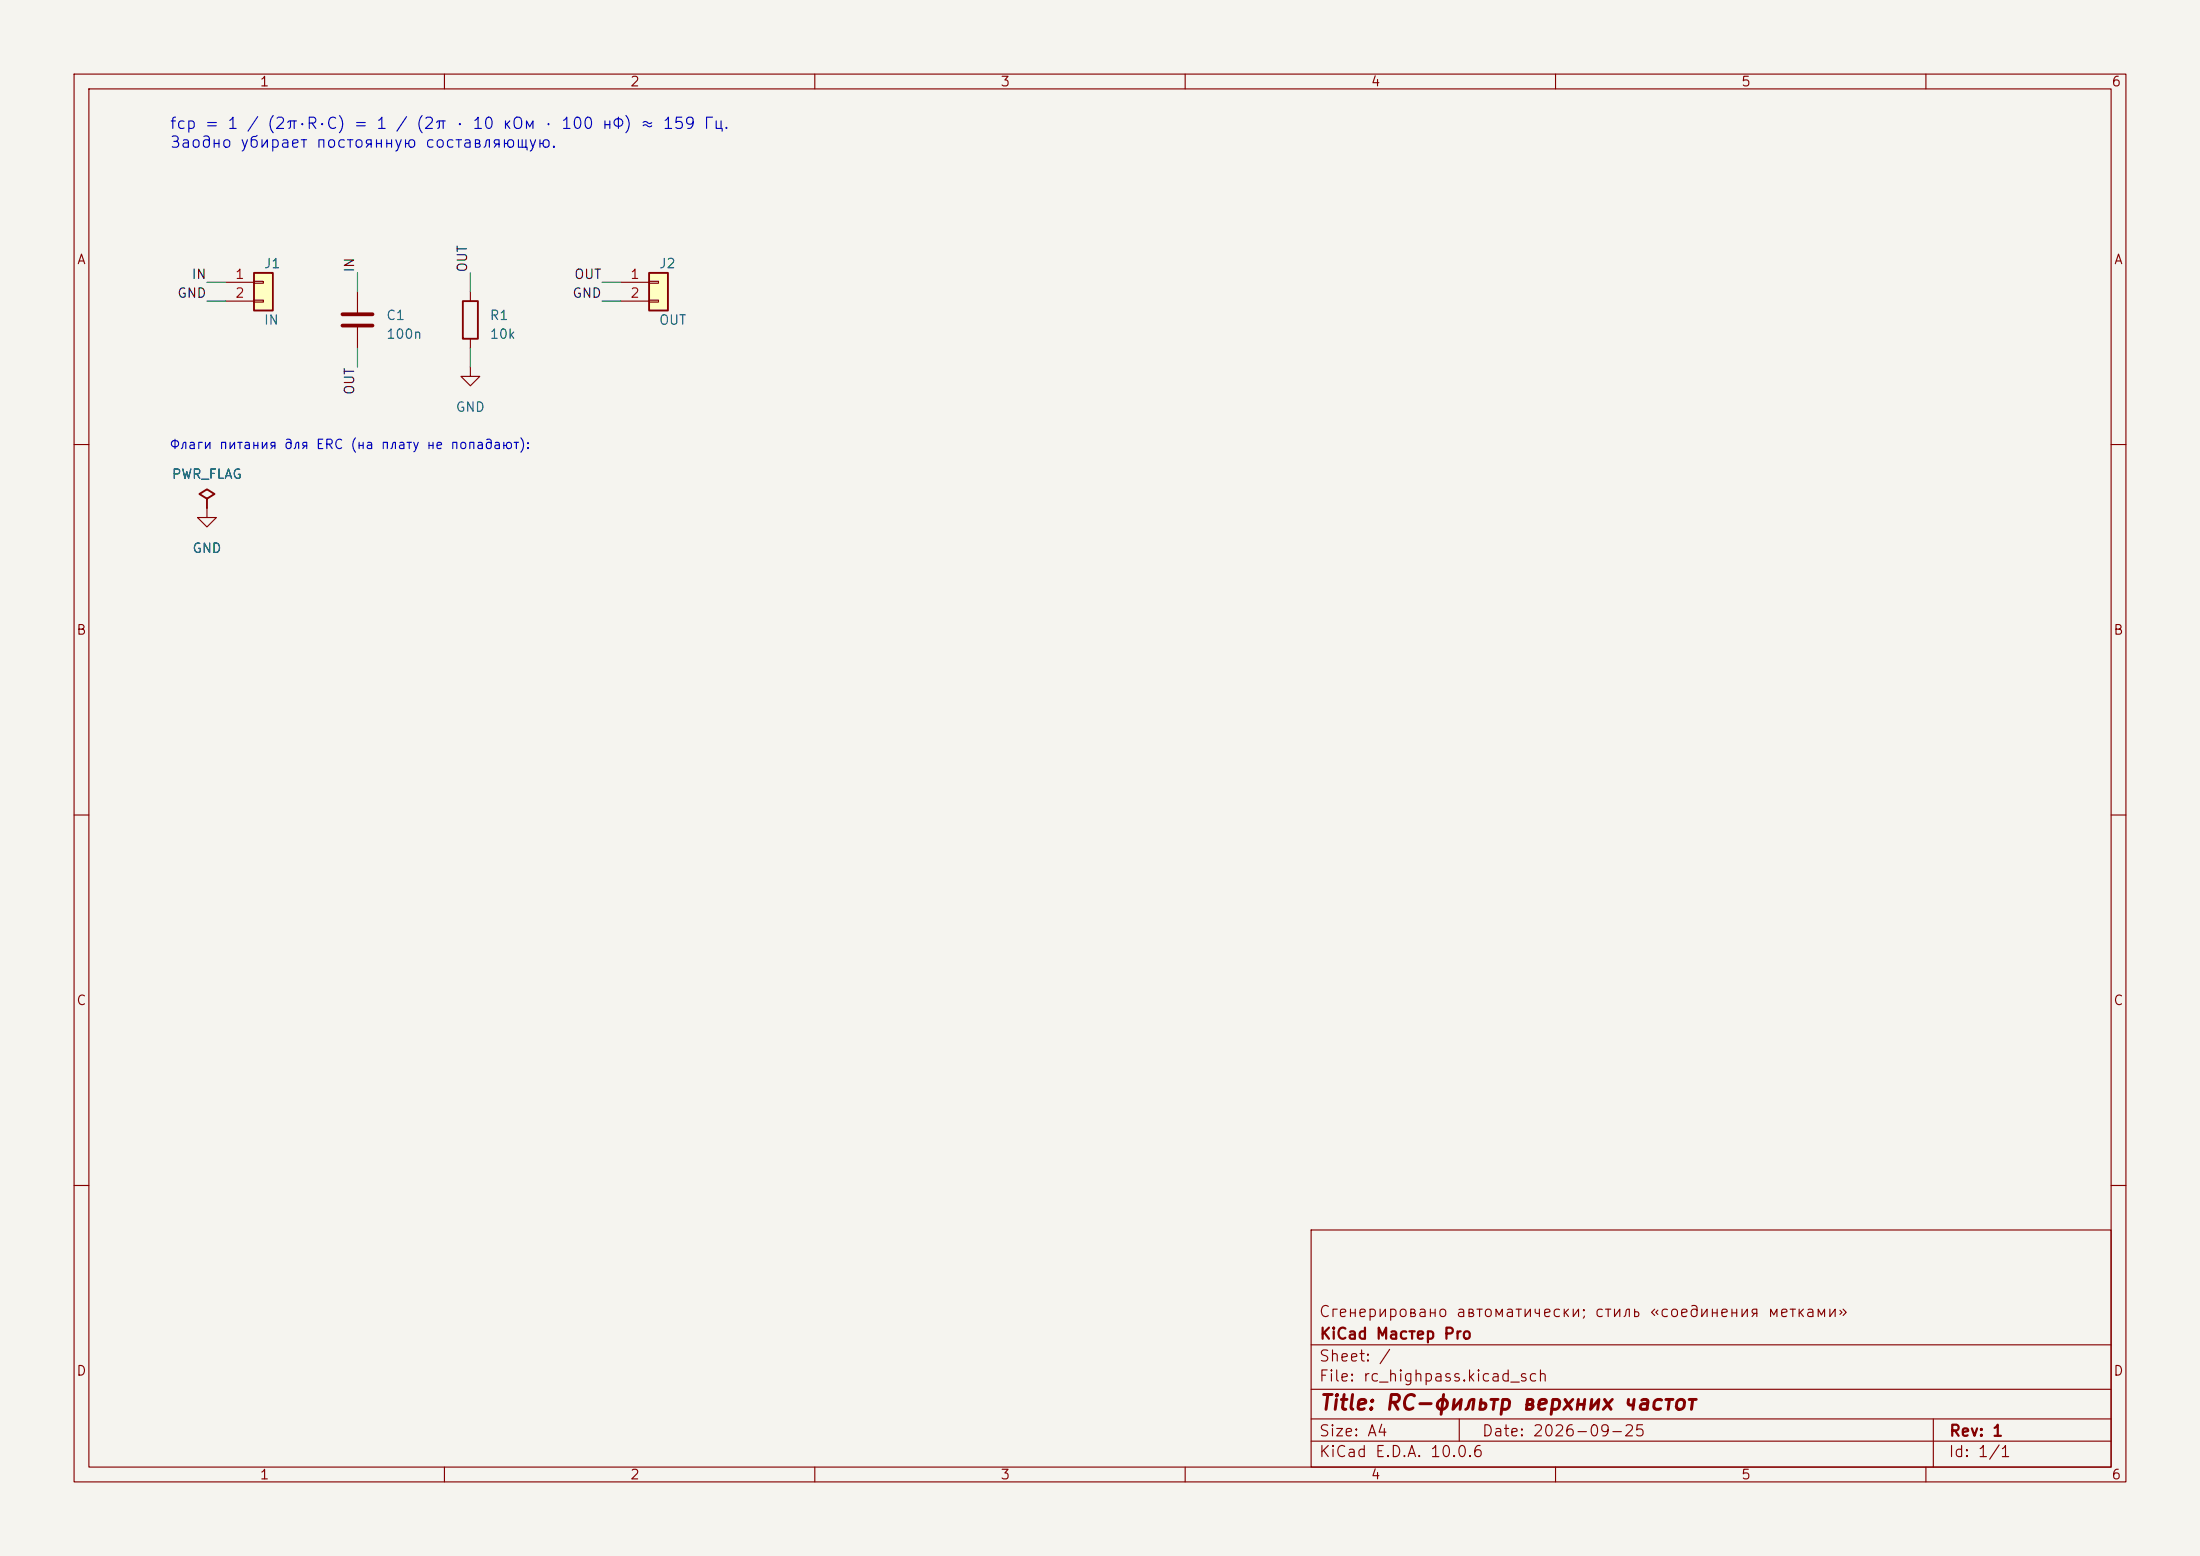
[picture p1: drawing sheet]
(kicad_sch (version 20231120) (generator "eeschema") (generator_version "8.0")
 (paper "A4")
 (title_block (title "RC-фильтр верхних частот") (date "2026-09-25") (rev "1") (company "KiCad Мастер Pro") (comment 1 "Сгенерировано автоматически; стиль «соединения метками»"))
 (lib_symbols (symbol "KiCadMaster:Conn_01x02" (pin_numbers) (pin_names (offset 0) hide) (exclude_from_sim no) (in_bom yes) (on_board yes) (property "Reference" "J" (at 0 5.08 0) (effects (font (size 1.27 1.27)))) (property "Value" "Conn_01x02" (at 0 -2.54 0) (effects (font (size 1.27 1.27)))) (property "Footprint" "" (at 0 0 0) (effects (font (size 1.27 1.27)) hide)) (property "Datasheet" "~" (at 0 0 0) (effects (font (size 1.27 1.27)) hide)) (property "Description" "Разъём" (at 0 0 0) (effects (font (size 1.27 1.27)) hide)) (symbol "Conn_01x02_0_1" (rectangle (start -1.27 3.81) (end 1.27 -1.27) (stroke (width 0.254) (type default)) (fill (type background))) (rectangle (start -1.27 2.667) (end 0 2.413) (stroke (width 0.1524) (type default)) (fill (type none))) (rectangle (start -1.27 0.127) (end 0 -0.127) (stroke (width 0.1524) (type default)) (fill (type none)))) (symbol "Conn_01x02_1_1" (pin passive line (at -5.08 2.54 0) (length 3.81) (name "Pin_1" (effects (font (size 1.27 1.27)))) (number "1" (effects (font (size 1.27 1.27))))) (pin passive line (at -5.08 0 0) (length 3.81) (name "Pin_2" (effects (font (size 1.27 1.27)))) (number "2" (effects (font (size 1.27 1.27))))))) (symbol "KiCadMaster:C" (pin_numbers hide) (pin_names (offset 0) hide) (exclude_from_sim no) (in_bom yes) (on_board yes) (property "Reference" "C" (at 3.81 0.635 0) (effects (font (size 1.27 1.27)))) (property "Value" "C" (at 3.81 -1.905 0) (effects (font (size 1.27 1.27)))) (property "Footprint" "" (at 0 0 0) (effects (font (size 1.27 1.27)) hide)) (property "Datasheet" "~" (at 0 0 0) (effects (font (size 1.27 1.27)) hide)) (property "Description" "Конденсатор" (at 0 0 0) (effects (font (size 1.27 1.27)) hide)) (symbol "C_0_1" (polyline (pts (xy -2.032 0.762) (xy 2.032 0.762)) (stroke (width 0.508) (type default)) (fill (type none))) (polyline (pts (xy -2.032 -0.762) (xy 2.032 -0.762)) (stroke (width 0.508) (type default)) (fill (type none)))) (symbol "C_1_1" (pin passive line (at 0 3.81 270) (length 3.048) (name "~" (effects (font (size 1.27 1.27)))) (number "1" (effects (font (size 1.27 1.27))))) (pin passive line (at 0 -3.81 90) (length 3.048) (name "~" (effects (font (size 1.27 1.27)))) (number "2" (effects (font (size 1.27 1.27))))))) (symbol "KiCadMaster:R" (pin_numbers hide) (pin_names (offset 0) hide) (exclude_from_sim no) (in_bom yes) (on_board yes) (property "Reference" "R" (at 2.54 0.635 0) (effects (font (size 1.27 1.27)))) (property "Value" "R" (at 2.54 -1.905 0) (effects (font (size 1.27 1.27)))) (property "Footprint" "" (at 0 0 0) (effects (font (size 1.27 1.27)) hide)) (property "Datasheet" "~" (at 0 0 0) (effects (font (size 1.27 1.27)) hide)) (property "Description" "Резистор" (at 0 0 0) (effects (font (size 1.27 1.27)) hide)) (symbol "R_0_1" (rectangle (start -1.016 -2.54) (end 1.016 2.54) (stroke (width 0.254) (type default)) (fill (type none)))) (symbol "R_1_1" (pin passive line (at 0 3.81 270) (length 1.27) (name "~" (effects (font (size 1.27 1.27)))) (number "1" (effects (font (size 1.27 1.27))))) (pin passive line (at 0 -3.81 90) (length 1.27) (name "~" (effects (font (size 1.27 1.27)))) (number "2" (effects (font (size 1.27 1.27))))))) (symbol "KiCadMaster:GND" (power) (pin_numbers hide) (pin_names (offset 0) hide) (exclude_from_sim no) (in_bom yes) (on_board yes) (property "Reference" "#PWR" (at 0 -6.35 0) (effects (font (size 1.27 1.27)) hide)) (property "Value" "GND" (at 0 -3.81 0) (effects (font (size 1.27 1.27)))) (property "Footprint" "" (at 0 0 0) (effects (font (size 1.27 1.27)) hide)) (property "Datasheet" "~" (at 0 0 0) (effects (font (size 1.27 1.27)) hide)) (property "Description" "Символ питания: GND" (at 0 0 0) (effects (font (size 1.27 1.27)) hide)) (symbol "GND_0_1" (polyline (pts (xy 0 0) (xy 0 -1.27) (xy 1.27 -1.27) (xy 0 -2.54) (xy -1.27 -1.27) (xy 0 -1.27)) (stroke (width 0) (type default)) (fill (type none)))) (symbol "GND_1_1" (pin power_in line (at 0 0 270) (length 0) hide (name "GND" (effects (font (size 1.27 1.27)))) (number "1" (effects (font (size 1.27 1.27))))))) (symbol "KiCadMaster:PWR_FLAG" (power) (pin_numbers hide) (pin_names (offset 0) hide) (exclude_from_sim no) (in_bom yes) (on_board yes) (property "Reference" "#FLG" (at 0 1.905 0) (effects (font (size 1.27 1.27)) hide)) (property "Value" "PWR_FLAG" (at 0 3.81 0) (effects (font (size 1.27 1.27)))) (property "Footprint" "" (at 0 0 0) (effects (font (size 1.27 1.27)) hide)) (property "Datasheet" "~" (at 0 0 0) (effects (font (size 1.27 1.27)) hide)) (property "Description" "Флаг: цепь запитана извне (для ERC)" (at 0 0 0) (effects (font (size 1.27 1.27)) hide)) (symbol "PWR_FLAG_0_1" (polyline (pts (xy 0 0) (xy 0 1.27) (xy -1.016 1.905) (xy 0 2.54) (xy 1.016 1.905) (xy 0 1.27)) (stroke (width 0.254) (type default)) (fill (type none)))) (symbol "PWR_FLAG_1_1" (pin power_out line (at 0 0 90) (length 0) hide (name "pwr" (effects (font (size 1.27 1.27)))) (number "1" (effects (font (size 1.27 1.27))))))))
 (symbol (lib_id "KiCadMaster:Conn_01x02") (at 35.56 40.64 0) (unit 1) (exclude_from_sim no) (in_bom yes) (on_board yes) (dnp no) (property "Reference" "J1" (at 35.56 35.56 0) (effects (font (size 1.27 1.27)) (justify left))) (property "Value" "IN" (at 35.56 43.18 0) (effects (font (size 1.27 1.27)) (justify left))) (property "Footprint" "Connector_PinHeader_2.54mm:PinHeader_1x02_P2.54mm_Vertical" (at 35.56 40.64 0) (effects (font (size 1.27 1.27)) hide)) (property "Datasheet" "~" (at 35.56 40.64 0) (effects (font (size 1.27 1.27)) hide)) (property "Description" "Вход" (at 35.56 40.64 0) (effects (font (size 1.27 1.27)) hide)) (pin "1") (pin "2"))
 (wire (pts (xy 30.48 38.1) (xy 27.94 38.1)) (stroke (width 0) (type default)))
 (label "IN" (at 27.94 38.1 180) (fields_autoplaced yes) (effects (font (size 1.27 1.27)) (justify right bottom)))
 (wire (pts (xy 30.48 40.64) (xy 27.94 40.64)) (stroke (width 0) (type default)))
 (label "GND" (at 27.94 40.64 180) (fields_autoplaced yes) (effects (font (size 1.27 1.27)) (justify right bottom)))
 (symbol (lib_id "KiCadMaster:C") (at 48.26 43.18 0) (unit 1) (exclude_from_sim no) (in_bom yes) (on_board yes) (dnp no) (property "Reference" "C1" (at 52.07 42.545 0) (effects (font (size 1.27 1.27)) (justify left))) (property "Value" "100n" (at 52.07 45.085 0) (effects (font (size 1.27 1.27)) (justify left))) (property "Footprint" "Capacitor_SMD:C_0805_2012Metric" (at 48.26 43.18 0) (effects (font (size 1.27 1.27)) hide)) (property "Datasheet" "~" (at 48.26 43.18 0) (effects (font (size 1.27 1.27)) hide)) (property "Description" "Разделительный конденсатор" (at 48.26 43.18 0) (effects (font (size 1.27 1.27)) hide)) (pin "1") (pin "2"))
 (wire (pts (xy 48.26 39.37) (xy 48.26 36.83)) (stroke (width 0) (type default)))
 (label "IN" (at 48.26 36.83 90) (fields_autoplaced yes) (effects (font (size 1.27 1.27)) (justify left bottom)))
 (wire (pts (xy 48.26 46.99) (xy 48.26 49.53)) (stroke (width 0) (type default)))
 (label "OUT" (at 48.26 49.53 270) (fields_autoplaced yes) (effects (font (size 1.27 1.27)) (justify right bottom)))
 (symbol (lib_id "KiCadMaster:R") (at 63.5 43.18 0) (unit 1) (exclude_from_sim no) (in_bom yes) (on_board yes) (dnp no) (property "Reference" "R1" (at 66.04 42.545 0) (effects (font (size 1.27 1.27)) (justify left))) (property "Value" "10k" (at 66.04 45.085 0) (effects (font (size 1.27 1.27)) (justify left))) (property "Footprint" "Resistor_SMD:R_0805_2012Metric" (at 63.5 43.18 0) (effects (font (size 1.27 1.27)) hide)) (property "Datasheet" "~" (at 63.5 43.18 0) (effects (font (size 1.27 1.27)) hide)) (property "Description" "Резистор на землю" (at 63.5 43.18 0) (effects (font (size 1.27 1.27)) hide)) (pin "1") (pin "2"))
 (wire (pts (xy 63.5 39.37) (xy 63.5 36.83)) (stroke (width 0) (type default)))
 (label "OUT" (at 63.5 36.83 90) (fields_autoplaced yes) (effects (font (size 1.27 1.27)) (justify left bottom)))
 (wire (pts (xy 63.5 46.99) (xy 63.5 49.53)) (stroke (width 0) (type default)))
 (symbol (lib_id "KiCadMaster:GND") (at 63.5 49.53 0) (unit 1) (exclude_from_sim no) (in_bom yes) (on_board yes) (dnp no) (property "Reference" "#PWR01" (at 63.5 49.53 0) (effects (font (size 1.27 1.27)) hide)) (property "Value" "GND" (at 63.5 54.93 0) (effects (font (size 1.27 1.27)))) (property "Footprint" "" (at 63.5 49.53 0) (effects (font (size 1.27 1.27)) hide)) (property "Datasheet" "" (at 63.5 49.53 0) (effects (font (size 1.27 1.27)) hide)) (property "Description" "" (at 63.5 49.53 0) (effects (font (size 1.27 1.27)) hide)) (pin "1"))
 (symbol (lib_id "KiCadMaster:Conn_01x02") (at 88.9 40.64 0) (unit 1) (exclude_from_sim no) (in_bom yes) (on_board yes) (dnp no) (property "Reference" "J2" (at 88.9 35.56 0) (effects (font (size 1.27 1.27)) (justify left))) (property "Value" "OUT" (at 88.9 43.18 0) (effects (font (size 1.27 1.27)) (justify left))) (property "Footprint" "Connector_PinHeader_2.54mm:PinHeader_1x02_P2.54mm_Vertical" (at 88.9 40.64 0) (effects (font (size 1.27 1.27)) hide)) (property "Datasheet" "~" (at 88.9 40.64 0) (effects (font (size 1.27 1.27)) hide)) (property "Description" "Выход" (at 88.9 40.64 0) (effects (font (size 1.27 1.27)) hide)) (pin "1") (pin "2"))
 (wire (pts (xy 83.82 38.1) (xy 81.28 38.1)) (stroke (width 0) (type default)))
 (label "OUT" (at 81.28 38.1 180) (fields_autoplaced yes) (effects (font (size 1.27 1.27)) (justify right bottom)))
 (wire (pts (xy 83.82 40.64) (xy 81.28 40.64)) (stroke (width 0) (type default)))
 (label "GND" (at 81.28 40.64 180) (fields_autoplaced yes) (effects (font (size 1.27 1.27)) (justify right bottom)))
 (text "Флаги питания для ERC (на плату не попадают):" (exclude_from_sim no) (at 22.86 60.96 0) (effects (font (size 1.27 1.27)) (justify left bottom)))
 (symbol (lib_id "KiCadMaster:GND") (at 27.94 68.58 0) (unit 1) (exclude_from_sim no) (in_bom yes) (on_board yes) (dnp no) (property "Reference" "#PWR02" (at 27.94 68.58 0) (effects (font (size 1.27 1.27)) hide)) (property "Value" "GND" (at 27.94 73.98 0) (effects (font (size 1.27 1.27)))) (property "Footprint" "" (at 27.94 68.58 0) (effects (font (size 1.27 1.27)) hide)) (property "Datasheet" "" (at 27.94 68.58 0) (effects (font (size 1.27 1.27)) hide)) (property "Description" "" (at 27.94 68.58 0) (effects (font (size 1.27 1.27)) hide)) (pin "1"))
 (symbol (lib_id "KiCadMaster:PWR_FLAG") (at 27.94 68.58 0) (unit 1) (exclude_from_sim no) (in_bom yes) (on_board yes) (dnp no) (property "Reference" "#FLG03" (at 27.94 68.58 0) (effects (font (size 1.27 1.27)) hide)) (property "Value" "PWR_FLAG" (at 27.94 63.98 0) (effects (font (size 1.27 1.27)))) (property "Footprint" "" (at 27.94 68.58 0) (effects (font (size 1.27 1.27)) hide)) (property "Datasheet" "" (at 27.94 68.58 0) (effects (font (size 1.27 1.27)) hide)) (property "Description" "" (at 27.94 68.58 0) (effects (font (size 1.27 1.27)) hide)) (pin "1"))
 (text "fср = 1 / (2π·R·C) = 1 / (2π · 10 кОм · 100 нФ) ≈ 159 Гц." (exclude_from_sim no) (at 22.86 17.78 0) (effects (font (size 1.524 1.524)) (justify left bottom)))
 (text "Заодно убирает постоянную составляющую." (exclude_from_sim no) (at 22.86 20.32 0) (effects (font (size 1.524 1.524)) (justify left bottom)))
 (sheet_instances (path "" (page "1"))))
